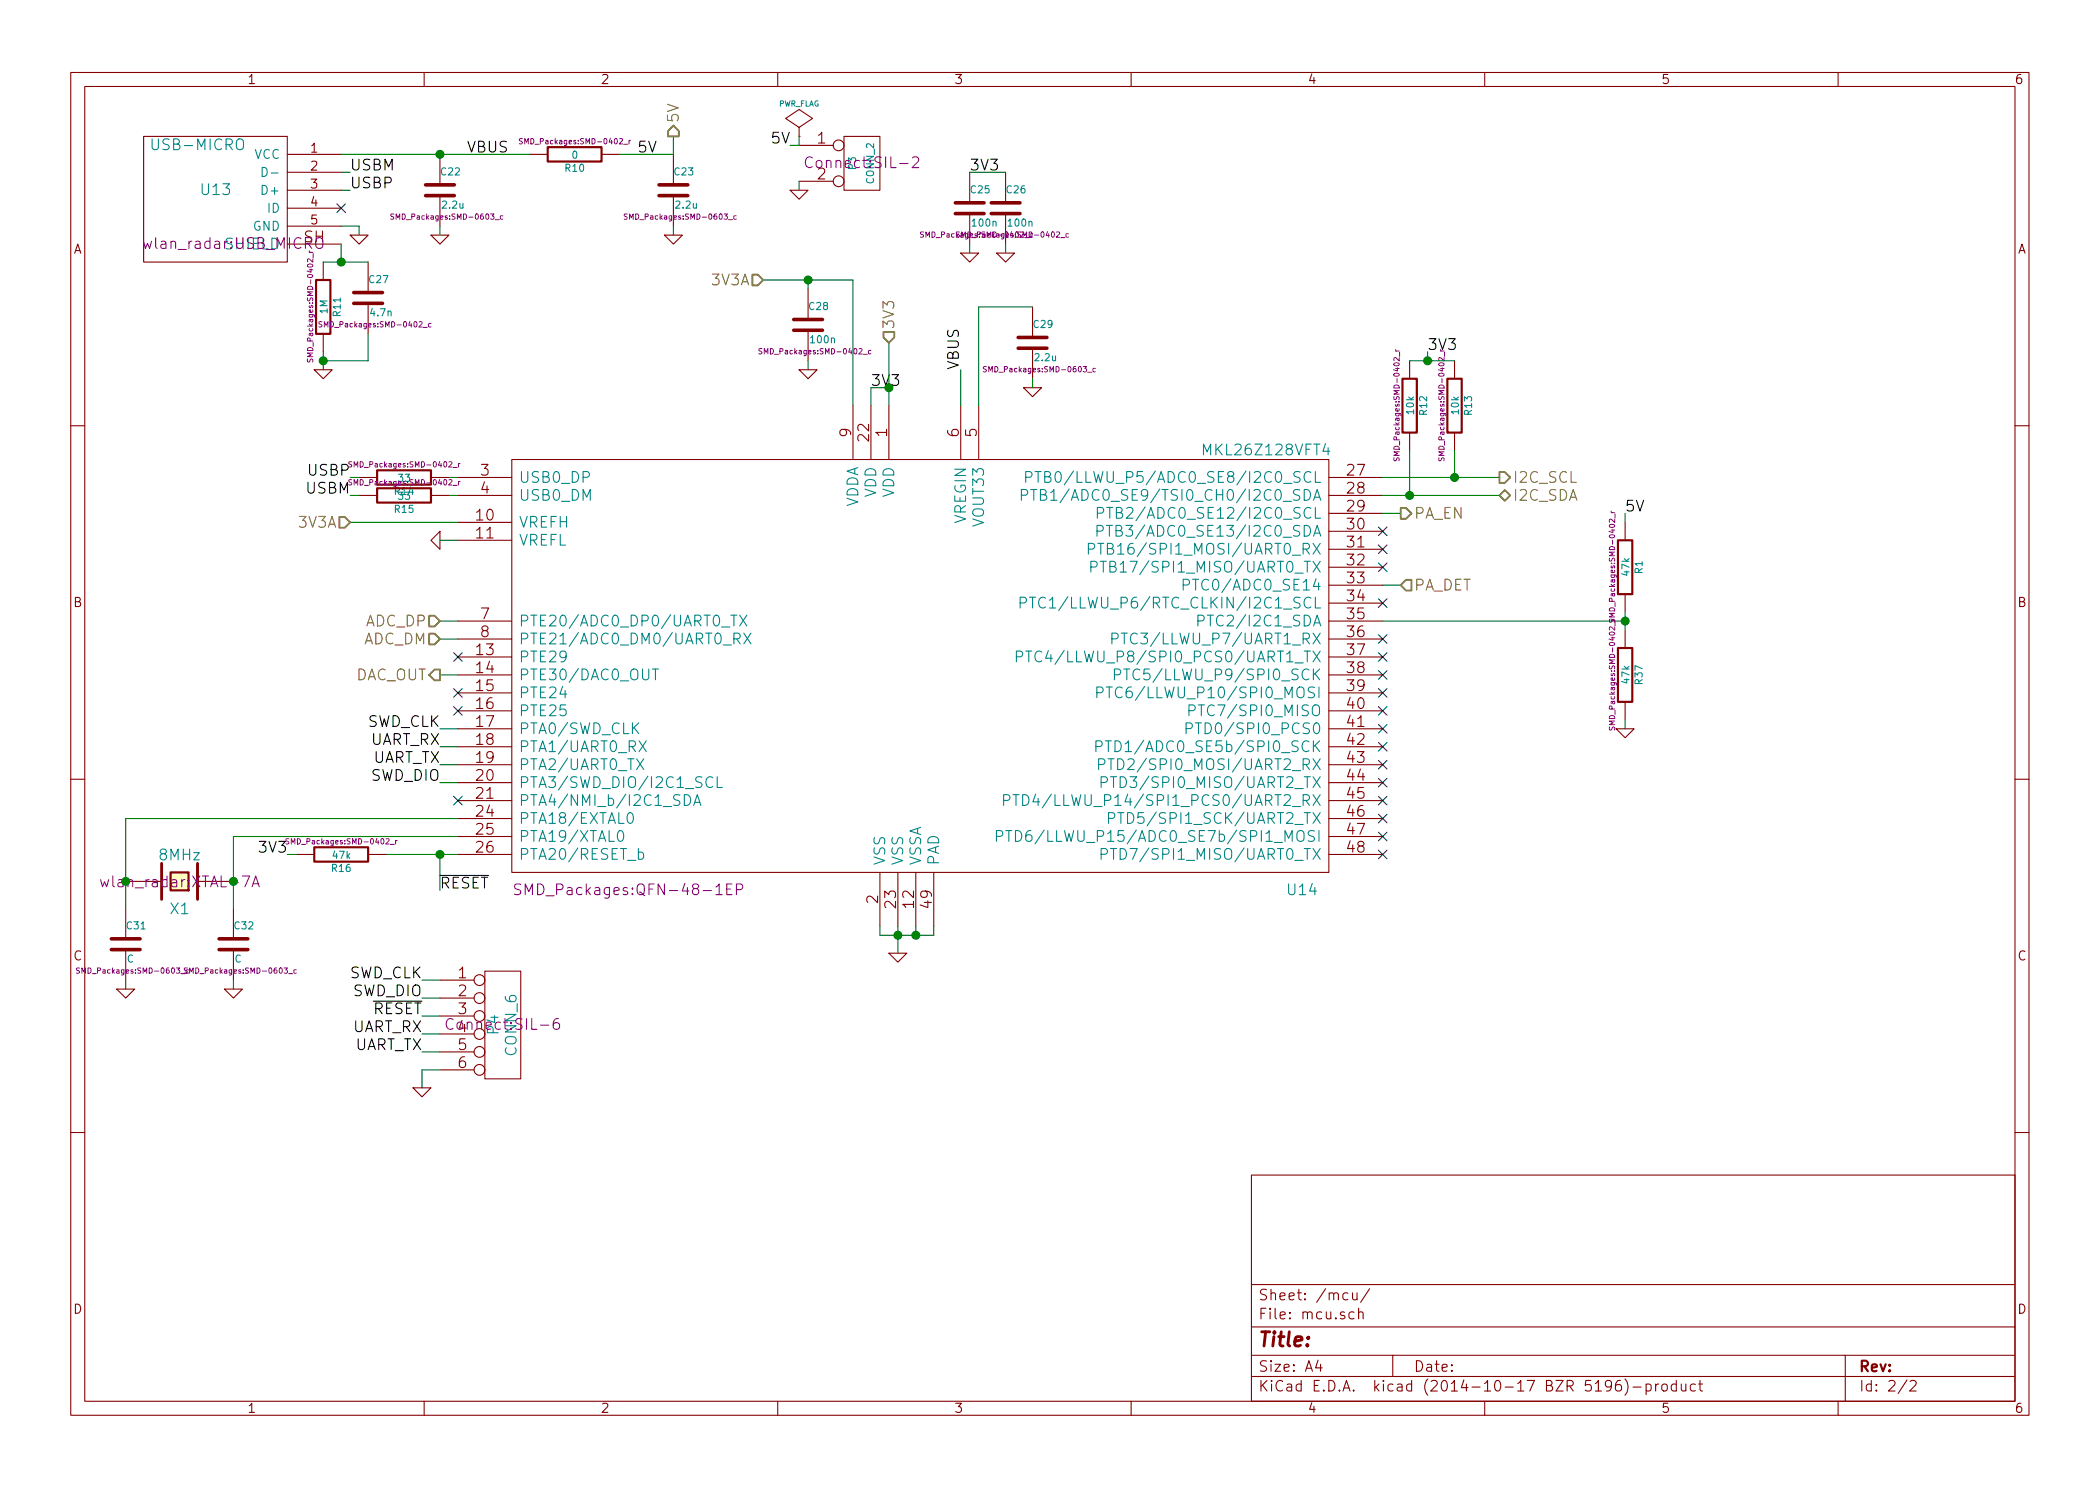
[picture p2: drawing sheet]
EESchema Schematic File Version 2
LIBS:power
LIBS:device
LIBS:transistors
LIBS:conn
LIBS:linear
LIBS:regul
LIBS:74xx
LIBS:cmos4000
LIBS:adc-dac
LIBS:memory
LIBS:xilinx
LIBS:special
LIBS:microcontrollers
LIBS:dsp
LIBS:microchip
LIBS:analog_switches
LIBS:motorola
LIBS:texas
LIBS:intel
LIBS:audio
LIBS:interface
LIBS:digital-audio
LIBS:philips
LIBS:display
LIBS:cypress
LIBS:siliconi
LIBS:opto
LIBS:atmel
LIBS:contrib
LIBS:valves
LIBS:wlan_radar
LIBS:sam_board
LIBS:wlan_radar-cache
EELAYER 25 0
EELAYER END
$Descr A4 11693 8268
encoding utf-8
Sheet 2 2
Title ""
Date ""
Rev ""
Comp ""
Comment1 ""
Comment2 ""
Comment3 ""
Comment4 ""
$EndDescr
$Comp
L MKL26Z128VFT4 U14
U 1 1
P 5050 3400
F 0 "U14" H 7250 1850 60  0000 C CNN
F 1 "MKL26Z128VFT4" H 7050 4300 60  0000 C CNN
F 2 "SMD_Packages:QFN-48-1EP" H 3500 1850 60  0000 C CNN
F 3 "" H 5050 3400 60  0000 C CNN
	1    5050 3400
	1    0    0    -1  
$EndComp
$Comp
L C C25
U 1 1
P 5400 1150
F 0 "C25" H 5400 1250 40  0000 L CNN
F 1 "100n" H 5406 1065 40  0000 L CNN
F 2 "SMD_Packages:SMD-0402_c" H 5438 1000 30  0000 C CNN
F 3 "" H 5400 1150 60  0000 C CNN
	1    5400 1150
	1    0    0    -1  
$EndComp
$Comp
L C C26
U 1 1
P 5600 1150
F 0 "C26" H 5600 1250 40  0000 L CNN
F 1 "100n" H 5606 1065 40  0000 L CNN
F 2 "SMD_Packages:SMD-0402_c" H 5638 1000 30  0000 C CNN
F 3 "" H 5600 1150 60  0000 C CNN
	1    5600 1150
	1    0    0    -1  
$EndComp
Text Label 4850 2150 0    60   ~ 0
3V3
$Comp
L GND #PWR049
U 1 1
P 5400 1400
F 0 "#PWR049" H 5400 1400 30  0001 C CNN
F 1 "GND" H 5400 1330 30  0001 C CNN
F 2 "" H 5400 1400 60  0000 C CNN
F 3 "" H 5400 1400 60  0000 C CNN
	1    5400 1400
	1    0    0    -1  
$EndComp
$Comp
L GND #PWR050
U 1 1
P 5600 1400
F 0 "#PWR050" H 5600 1400 30  0001 C CNN
F 1 "GND" H 5600 1330 30  0001 C CNN
F 2 "" H 5600 1400 60  0000 C CNN
F 3 "" H 5600 1400 60  0000 C CNN
	1    5600 1400
	1    0    0    -1  
$EndComp
Text Label 1950 2650 2    60   ~ 0
USBP
Text Label 1950 2750 2    60   ~ 0
USBM
$Comp
L GND #PWR051
U 1 1
P 2450 3000
F 0 "#PWR051" H 2450 3000 30  0001 C CNN
F 1 "GND" H 2450 2930 30  0001 C CNN
F 2 "" H 2450 3000 60  0000 C CNN
F 3 "" H 2450 3000 60  0000 C CNN
	1    2450 3000
	0    1    1    0   
$EndComp
Wire Wire Line
	5600 1350 5600 1400
Wire Wire Line
	5400 1350 5400 1400
Wire Wire Line
	2550 2650 2500 2650
Wire Wire Line
	2550 2750 2500 2750
Wire Wire Line
	2450 3000 2550 3000
Wire Wire Line
	5200 5200 5200 5150
Wire Wire Line
	4900 5200 5200 5200
Wire Wire Line
	5100 5200 5100 5150
Wire Wire Line
	5000 5150 5000 5300
Connection ~ 5100 5200
Wire Wire Line
	4900 5200 4900 5150
Connection ~ 5000 5200
$Comp
L GND #PWR052
U 1 1
P 5000 5300
F 0 "#PWR052" H 5000 5300 30  0001 C CNN
F 1 "GND" H 5000 5230 30  0001 C CNN
F 2 "" H 5000 5300 60  0000 C CNN
F 3 "" H 5000 5300 60  0000 C CNN
	1    5000 5300
	1    0    0    -1  
$EndComp
Wire Wire Line
	2550 3450 2450 3450
Wire Wire Line
	2550 3550 2450 3550
Text HLabel 2450 3450 0    60   Input ~ 0
ADC_DP
Text HLabel 2450 3550 0    60   Input ~ 0
ADC_DM
Wire Wire Line
	2550 3750 2450 3750
Text HLabel 2450 3750 0    60   Output ~ 0
DAC_OUT
Wire Wire Line
	2150 4750 2550 4750
$Comp
L R R16
U 1 1
P 1900 4750
F 0 "R16" V 1980 4750 40  0000 C CNN
F 1 "47k" V 1907 4751 40  0000 C CNN
F 2 "SMD_Packages:SMD-0402_r" V 1830 4750 30  0000 C CNN
F 3 "" H 1900 4750 30  0000 C CNN
	1    1900 4750
	0    1    1    0   
$EndComp
Text Label 1600 4750 2    60   ~ 0
3V3
Wire Wire Line
	2550 4050 2450 4050
Text Label 2450 4050 2    60   ~ 0
SWD_CLK
Wire Wire Line
	2550 4350 2450 4350
Text Label 2450 4350 2    60   ~ 0
SWD_DIO
$Comp
L CRYSTAL X1
U 1 1
P 1000 4900
F 0 "X1" H 1000 5050 60  0000 C CNN
F 1 "8MHz" H 1000 4750 60  0000 C CNN
F 2 "wlan_radar:XTAL-7A" H 1000 4900 60  0000 C CNN
F 3 "" H 1000 4900 60  0000 C CNN
	1    1000 4900
	-1   0    0    1   
$EndComp
$Comp
L C C31
U 1 1
P 700 5250
F 0 "C31" H 700 5350 40  0000 L CNN
F 1 "C" H 706 5165 40  0000 L CNN
F 2 "SMD_Packages:SMD-0603_c" H 738 5100 30  0000 C CNN
F 3 "" H 700 5250 60  0000 C CNN
	1    700  5250
	1    0    0    -1  
$EndComp
$Comp
L C C32
U 1 1
P 1300 5250
F 0 "C32" H 1300 5350 40  0000 L CNN
F 1 "C" H 1306 5165 40  0000 L CNN
F 2 "SMD_Packages:SMD-0603_c" H 1338 5100 30  0000 C CNN
F 3 "" H 1300 5250 60  0000 C CNN
	1    1300 5250
	1    0    0    -1  
$EndComp
Wire Wire Line
	2550 4550 700  4550
Wire Wire Line
	700  4550 700  5050
Wire Wire Line
	1300 4650 1300 5050
Wire Wire Line
	1300 4650 2550 4650
Wire Wire Line
	1650 4750 1600 4750
Wire Wire Line
	1300 5450 1300 5500
Wire Wire Line
	700  5450 700  5500
$Comp
L GND #PWR053
U 1 1
P 700 5500
F 0 "#PWR053" H 700 5500 30  0001 C CNN
F 1 "GND" H 700 5430 30  0001 C CNN
F 2 "" H 700 5500 60  0000 C CNN
F 3 "" H 700 5500 60  0000 C CNN
	1    700  5500
	1    0    0    -1  
$EndComp
$Comp
L GND #PWR054
U 1 1
P 1300 5500
F 0 "#PWR054" H 1300 5500 30  0001 C CNN
F 1 "GND" H 1300 5430 30  0001 C CNN
F 2 "" H 1300 5500 60  0000 C CNN
F 3 "" H 1300 5500 60  0000 C CNN
	1    1300 5500
	1    0    0    -1  
$EndComp
Wire Wire Line
	2450 4750 2450 4950
Connection ~ 2450 4750
Text Label 2450 4950 0    60   ~ 0
~RESET
$Comp
L USB-MICRO U13
U 1 1
P 1250 1100
F 0 "U13" H 1200 1150 60  0000 C CNN
F 1 "USB-MICRO" H 1100 1400 60  0000 C CNN
F 2 "wlan_radar:USB_MICRO" H 1300 850 60  0000 C CNN
F 3 "" H 1300 850 60  0000 C CNN
	1    1250 1100
	1    0    0    -1  
$EndComp
Wire Wire Line
	1900 850  2950 850 
$Comp
L C C22
U 1 1
P 2450 1050
F 0 "C22" H 2450 1150 40  0000 L CNN
F 1 "2.2u" H 2456 965 40  0000 L CNN
F 2 "SMD_Packages:SMD-0603_c" H 2488 900 30  0000 C CNN
F 3 "" H 2450 1050 60  0000 C CNN
	1    2450 1050
	1    0    0    -1  
$EndComp
$Comp
L GND #PWR055
U 1 1
P 2450 1300
F 0 "#PWR055" H 2450 1300 30  0001 C CNN
F 1 "GND" H 2450 1230 30  0001 C CNN
F 2 "" H 2450 1300 60  0000 C CNN
F 3 "" H 2450 1300 60  0000 C CNN
	1    2450 1300
	1    0    0    -1  
$EndComp
Wire Wire Line
	2450 1250 2450 1300
Connection ~ 2450 850 
Text Label 2600 850  0    60   ~ 0
VBUS
Wire Wire Line
	1900 950  1950 950 
Wire Wire Line
	1900 1050 1950 1050
Wire Wire Line
	1900 1250 2000 1250
Wire Wire Line
	1900 1350 1900 1450
$Comp
L R R11
U 1 1
P 1800 1700
F 0 "R11" V 1880 1700 40  0000 C CNN
F 1 "1M" V 1807 1701 40  0000 C CNN
F 2 "SMD_Packages:SMD-0402_r" V 1730 1700 30  0000 C CNN
F 3 "" H 1800 1700 30  0000 C CNN
	1    1800 1700
	1    0    0    -1  
$EndComp
$Comp
L C C27
U 1 1
P 2050 1650
F 0 "C27" H 2050 1750 40  0000 L CNN
F 1 "4.7n" H 2056 1565 40  0000 L CNN
F 2 "SMD_Packages:SMD-0402_c" H 2088 1500 30  0000 C CNN
F 3 "" H 2050 1650 60  0000 C CNN
	1    2050 1650
	1    0    0    -1  
$EndComp
Wire Wire Line
	1800 1450 2050 1450
Connection ~ 1900 1450
Wire Wire Line
	2050 1850 2050 2000
Wire Wire Line
	2050 2000 1800 2000
Wire Wire Line
	1800 1950 1800 2050
Connection ~ 1800 2000
$Comp
L GND #PWR056
U 1 1
P 1800 2050
F 0 "#PWR056" H 1800 2050 30  0001 C CNN
F 1 "GND" H 1800 1980 30  0001 C CNN
F 2 "" H 1800 2050 60  0000 C CNN
F 3 "" H 1800 2050 60  0000 C CNN
	1    1800 2050
	1    0    0    -1  
$EndComp
$Comp
L GND #PWR057
U 1 1
P 2000 1300
F 0 "#PWR057" H 2000 1300 30  0001 C CNN
F 1 "GND" H 2000 1230 30  0001 C CNN
F 2 "" H 2000 1300 60  0000 C CNN
F 3 "" H 2000 1300 60  0000 C CNN
	1    2000 1300
	1    0    0    -1  
$EndComp
Wire Wire Line
	2000 1250 2000 1300
Text Label 1950 950  0    60   ~ 0
USBM
Text Label 1950 1050 0    60   ~ 0
USBP
$Comp
L R R14
U 1 1
P 2250 2650
F 0 "R14" V 2330 2650 40  0000 C CNN
F 1 "33" V 2257 2651 40  0000 C CNN
F 2 "SMD_Packages:SMD-0402_r" V 2180 2650 30  0000 C CNN
F 3 "" H 2250 2650 30  0000 C CNN
	1    2250 2650
	0    1    1    0   
$EndComp
$Comp
L R R15
U 1 1
P 2250 2750
F 0 "R15" V 2330 2750 40  0000 C CNN
F 1 "33" V 2257 2751 40  0000 C CNN
F 2 "SMD_Packages:SMD-0402_r" V 2180 2750 30  0000 C CNN
F 3 "" H 2250 2750 30  0000 C CNN
	1    2250 2750
	0    1    1    0   
$EndComp
Wire Wire Line
	2000 2650 1950 2650
Wire Wire Line
	2000 2750 1950 2750
$Comp
L R R10
U 1 1
P 3200 850
F 0 "R10" V 3280 850 40  0000 C CNN
F 1 "0" V 3207 851 40  0000 C CNN
F 2 "SMD_Packages:SMD-0402_r" V 3130 850 30  0000 C CNN
F 3 "" H 3200 850 30  0000 C CNN
	1    3200 850 
	0    1    1    0   
$EndComp
Wire Wire Line
	3450 850  3750 850 
Text Label 3550 850  0    60   ~ 0
5V
$Comp
L CONN_2 P3
U 1 1
P 4800 900
F 0 "P3" V 4750 900 40  0000 C CNN
F 1 "CONN_2" V 4850 900 40  0000 C CNN
F 2 "Connect:SIL-2" H 4800 900 60  0000 C CNN
F 3 "" H 4800 900 60  0000 C CNN
	1    4800 900 
	1    0    0    -1  
$EndComp
Wire Wire Line
	4450 1000 4450 1050
$Comp
L GND #PWR058
U 1 1
P 4450 1050
F 0 "#PWR058" H 4450 1050 30  0001 C CNN
F 1 "GND" H 4450 980 30  0001 C CNN
F 2 "" H 4450 1050 60  0000 C CNN
F 3 "" H 4450 1050 60  0000 C CNN
	1    4450 1050
	1    0    0    -1  
$EndComp
Wire Wire Line
	4450 800  4400 800 
Text Label 4400 800  2    60   ~ 0
5V
$Comp
L C C23
U 1 1
P 3750 1050
F 0 "C23" H 3750 1150 40  0000 L CNN
F 1 "2.2u" H 3756 965 40  0000 L CNN
F 2 "SMD_Packages:SMD-0603_c" H 3788 900 30  0000 C CNN
F 3 "" H 3750 1050 60  0000 C CNN
	1    3750 1050
	1    0    0    -1  
$EndComp
Wire Wire Line
	3750 1250 3750 1300
$Comp
L GND #PWR059
U 1 1
P 3750 1300
F 0 "#PWR059" H 3750 1300 30  0001 C CNN
F 1 "GND" H 3750 1230 30  0001 C CNN
F 2 "" H 3750 1300 60  0000 C CNN
F 3 "" H 3750 1300 60  0000 C CNN
	1    3750 1300
	1    0    0    -1  
$EndComp
Wire Wire Line
	2450 5450 2350 5450
Wire Wire Line
	2450 5550 2350 5550
Wire Wire Line
	2450 5650 2350 5650
Text Label 2350 5450 2    60   ~ 0
SWD_CLK
Text Label 2350 5550 2    60   ~ 0
SWD_DIO
Text Label 2350 5650 2    60   ~ 0
~RESET
Wire Wire Line
	5350 2250 5350 2050
Text Label 5350 2050 1    60   ~ 0
VBUS
$Comp
L C C29
U 1 1
P 5750 1900
F 0 "C29" H 5750 2000 40  0000 L CNN
F 1 "2.2u" H 5756 1815 40  0000 L CNN
F 2 "SMD_Packages:SMD-0603_c" H 5788 1750 30  0000 C CNN
F 3 "" H 5750 1900 60  0000 C CNN
	1    5750 1900
	1    0    0    -1  
$EndComp
Wire Wire Line
	5750 1700 5450 1700
Wire Wire Line
	5450 1700 5450 2250
$Comp
L GND #PWR060
U 1 1
P 5750 2150
F 0 "#PWR060" H 5750 2150 30  0001 C CNN
F 1 "GND" H 5750 2080 30  0001 C CNN
F 2 "" H 5750 2150 60  0000 C CNN
F 3 "" H 5750 2150 60  0000 C CNN
	1    5750 2150
	1    0    0    -1  
$EndComp
Wire Wire Line
	5750 2100 5750 2150
Wire Wire Line
	2550 4150 2450 4150
Wire Wire Line
	2550 4250 2450 4250
Text Label 2450 4150 2    60   ~ 0
UART_RX
Text Label 2450 4250 2    60   ~ 0
UART_TX
$Comp
L CONN_6 P4
U 1 1
P 2800 5700
F 0 "P4" V 2750 5700 60  0000 C CNN
F 1 "CONN_6" V 2850 5700 60  0000 C CNN
F 2 "Connect:SIL-6" H 2800 5700 60  0000 C CNN
F 3 "" H 2800 5700 60  0000 C CNN
	1    2800 5700
	1    0    0    -1  
$EndComp
Wire Wire Line
	2450 5750 2350 5750
Wire Wire Line
	2450 5850 2350 5850
Wire Wire Line
	2450 5950 2350 5950
$Comp
L GND #PWR061
U 1 1
P 2350 6050
F 0 "#PWR061" H 2350 6050 30  0001 C CNN
F 1 "GND" H 2350 5980 30  0001 C CNN
F 2 "" H 2350 6050 60  0000 C CNN
F 3 "" H 2350 6050 60  0000 C CNN
	1    2350 6050
	1    0    0    -1  
$EndComp
Wire Wire Line
	2350 5950 2350 6050
Text Label 2350 5750 2    60   ~ 0
UART_RX
Text Label 2350 5850 2    60   ~ 0
UART_TX
Wire Wire Line
	7700 2650 8350 2650
Wire Wire Line
	7700 2750 8350 2750
$Comp
L R R12
U 1 1
P 7850 2250
F 0 "R12" V 7930 2250 40  0000 C CNN
F 1 "10k" V 7857 2251 40  0000 C CNN
F 2 "SMD_Packages:SMD-0402_r" V 7780 2250 30  0000 C CNN
F 3 "" H 7850 2250 30  0000 C CNN
	1    7850 2250
	1    0    0    -1  
$EndComp
$Comp
L R R13
U 1 1
P 8100 2250
F 0 "R13" V 8180 2250 40  0000 C CNN
F 1 "10k" V 8107 2251 40  0000 C CNN
F 2 "SMD_Packages:SMD-0402_r" V 8030 2250 30  0000 C CNN
F 3 "" H 8100 2250 30  0000 C CNN
	1    8100 2250
	1    0    0    -1  
$EndComp
Wire Wire Line
	7850 2500 7850 2750
Connection ~ 7850 2750
Text HLabel 8350 2650 2    60   Output ~ 0
I2C_SCL
Text HLabel 8350 2750 2    60   BiDi ~ 0
I2C_SDA
Wire Wire Line
	7850 2000 8100 2000
Wire Wire Line
	7950 2000 7950 1950
Connection ~ 7950 2000
Text Label 7950 1950 0    60   ~ 0
3V3
Wire Wire Line
	3750 850  3750 750 
Text HLabel 3750 750  1    60   Output ~ 0
5V
Wire Wire Line
	7700 3250 7800 3250
Text HLabel 7800 3250 2    60   Input ~ 0
PA_DET
Wire Wire Line
	1950 2900 2550 2900
Wire Wire Line
	4750 1550 4750 2250
Wire Wire Line
	4250 1550 4750 1550
Text Label 5400 950  0    60   ~ 0
3V3
Wire Wire Line
	4950 1900 4950 2250
Wire Wire Line
	4950 2150 4850 2150
Wire Wire Line
	4850 2150 4850 2250
$Comp
L C C28
U 1 1
P 4500 1800
F 0 "C28" H 4500 1900 40  0000 L CNN
F 1 "100n" H 4506 1715 40  0000 L CNN
F 2 "SMD_Packages:SMD-0402_c" H 4538 1650 30  0000 C CNN
F 3 "" H 4500 1800 60  0000 C CNN
	1    4500 1800
	1    0    0    -1  
$EndComp
Wire Wire Line
	4500 1550 4500 1600
Connection ~ 4500 1550
Wire Wire Line
	4500 2000 4500 2050
$Comp
L GND #PWR062
U 1 1
P 4500 2050
F 0 "#PWR062" H 4500 2050 30  0001 C CNN
F 1 "GND" H 4500 1980 30  0001 C CNN
F 2 "" H 4500 2050 60  0000 C CNN
F 3 "" H 4500 2050 60  0000 C CNN
	1    4500 2050
	1    0    0    -1  
$EndComp
$Comp
L PWR_FLAG #FLG063
U 1 1
P 4450 750
F 0 "#FLG063" H 4450 845 30  0001 C CNN
F 1 "PWR_FLAG" H 4450 930 30  0000 C CNN
F 2 "" H 4450 750 60  0000 C CNN
F 3 "" H 4450 750 60  0000 C CNN
	1    4450 750 
	1    0    0    -1  
$EndComp
Wire Wire Line
	4450 750  4450 800 
NoConn ~ 1900 1150
Connection ~ 1300 4900
Connection ~ 700  4900
NoConn ~ 2550 3650
NoConn ~ 2550 3850
NoConn ~ 2550 3950
NoConn ~ 7700 2950
NoConn ~ 7700 3050
NoConn ~ 7700 3150
NoConn ~ 7700 3350
NoConn ~ 7700 3550
NoConn ~ 7700 3650
NoConn ~ 7700 3750
NoConn ~ 7700 3850
NoConn ~ 7700 3950
NoConn ~ 7700 4050
NoConn ~ 7700 4350
NoConn ~ 7700 4450
NoConn ~ 7700 4550
NoConn ~ 7700 4650
NoConn ~ 7700 4750
Text HLabel 4250 1550 0    60   Input ~ 0
3V3A
Text HLabel 1950 2900 0    60   Input ~ 0
3V3A
Text HLabel 4950 1900 1    60   Input ~ 0
3V3
Connection ~ 4950 2150
Wire Wire Line
	5600 950  5400 950 
NoConn ~ 7700 4150
NoConn ~ 7700 4250
Wire Wire Line
	8100 2500 8100 2650
Connection ~ 8100 2650
NoConn ~ 2550 4450
Wire Wire Line
	7700 3450 9050 3450
$Comp
L R R1
U 1 1
P 9050 3150
F 0 "R1" V 9130 3150 40  0000 C CNN
F 1 "47k" V 9057 3151 40  0000 C CNN
F 2 "SMD_Packages:SMD-0402_r" V 8980 3150 30  0000 C CNN
F 3 "" H 9050 3150 30  0000 C CNN
	1    9050 3150
	1    0    0    -1  
$EndComp
$Comp
L R R37
U 1 1
P 9050 3750
F 0 "R37" V 9130 3750 40  0000 C CNN
F 1 "47k" V 9057 3751 40  0000 C CNN
F 2 "SMD_Packages:SMD-0402_r" V 8980 3750 30  0000 C CNN
F 3 "" H 9050 3750 30  0000 C CNN
	1    9050 3750
	1    0    0    -1  
$EndComp
Wire Wire Line
	9050 3400 9050 3500
Connection ~ 9050 3450
Wire Wire Line
	9050 2900 9050 2850
Text Label 9050 2850 0    60   ~ 0
5V
$Comp
L GND #PWR064
U 1 1
P 9050 4050
F 0 "#PWR064" H 9050 4050 30  0001 C CNN
F 1 "GND" H 9050 3980 30  0001 C CNN
F 2 "" H 9050 4050 60  0000 C CNN
F 3 "" H 9050 4050 60  0000 C CNN
	1    9050 4050
	1    0    0    -1  
$EndComp
Wire Wire Line
	9050 4000 9050 4050
Wire Wire Line
	7700 2850 7800 2850
Text HLabel 7800 2850 2    60   Output ~ 0
PA_EN
$EndSCHEMATC
